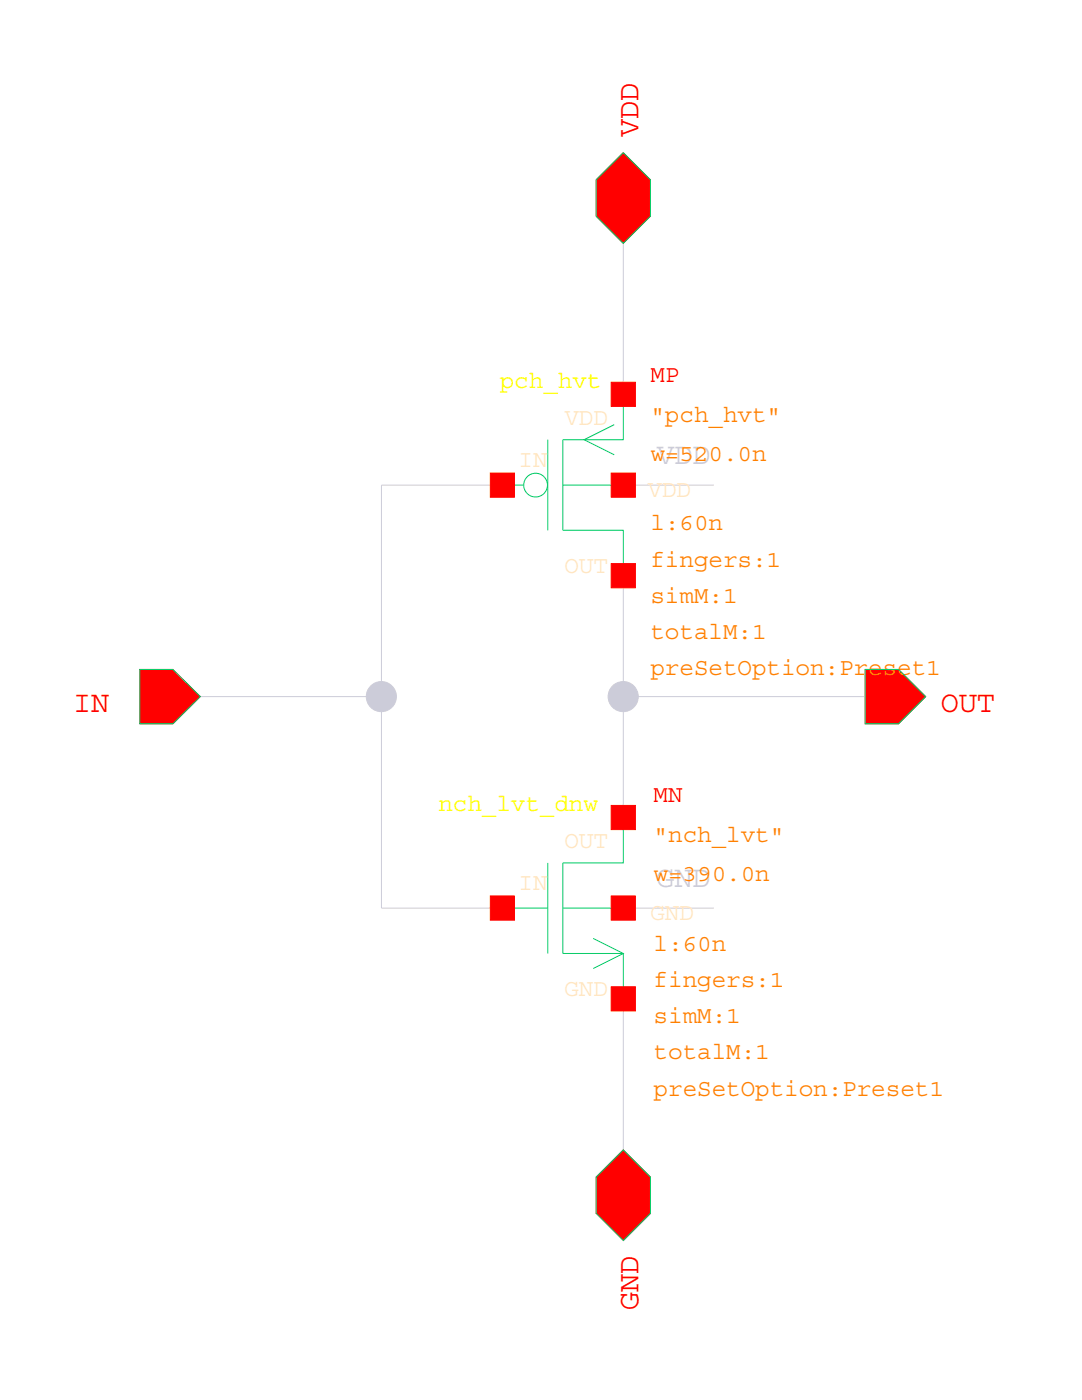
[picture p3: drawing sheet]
<svg xmlns="http://www.w3.org/2000/svg" width="216mm" height="279mm" viewBox="0 0 216 279" stroke-linecap="round" stroke-linejoin="round" font-family="sans-serif">
<g fill="none" stroke="#0c6" stroke-width=".2">
<path d="M124.4 30.5l5.4 5.4v7.2l-5.4 5.5-5.4-5.5v-7.2zM124.4 78.7v9.1h-12.1v18h12.1v9.1M100.2 96.8h4.3M109.3 87.8v18M112.3 96.8h12.1M122.6 84.8l-6.1 3 6.1 3M27.9 133.6h6.6l5.5 5.4-5.5 5.4h-6.6zM172.6 133.6h6.7l5.4 5.4-5.4 5.4h-6.7zM109.3 172.2v18.1M124.4 163.2v9h-12.1v18.1h12.1v9M100.2 181.2h9.1M112.3 181.2h12.1"/>
<path d="M118.4 187.3l6 3-6 3M119 234.9l5.4-5.4 5.4 5.4v7.2l-5.4 5.5-5.4-5.5z"/>
<circle cx="106.9" cy="96.8" r="2.37"/>
</g>
<path d="M124.4 48.6v30.1M100.2 96.8h-24.1v42.2h-36.1M124.4 96.8h18.1M124.4 114.9v48.3M76.1 139v42.2h24.1M124.4 139h48.2M124.4 181.2h18.1M124.4 199.3v30.2" fill="none" stroke="#ccccd9" stroke-width=".2"/>
<g fill="#ccccd9" stroke="#ccccd9" stroke-width=".2">
<circle cx="76.1" cy="139" r="3"/>
<circle cx="124.4" cy="139" r="3"/>
</g>
<g fill="#f00" stroke="#f00" stroke-width=".2">
<path d="M27.9 133.6h6.6l5.5 5.4-5.5 5.4h-6.6z"/>
<path d="M124.4 30.5l5.4 5.4v7.2l-5.4 5.5-5.4-5.5v-7.2z"/>
<path d="M124.4 229.5l5.4 5.4v7.2l-5.4 5.5-5.4-5.5v-7.2z"/>
<path d="M97.8 94.4h4.9v4.8h-4.9z"/>
<path d="M122 112.5h4.8v4.8h-4.8z"/>
<path d="M122 94.4h4.8v4.8h-4.8z"/>
<path d="M122 76.3h4.8v4.8h-4.8z"/>
<path d="M97.8 178.8h4.9v4.8h-4.9z"/>
<path d="M122 160.7h4.8v4.9h-4.8z"/>
<path d="M122 178.8h4.8v4.8h-4.8z"/>
<path d="M122 196.9h4.8v4.9h-4.8z"/>
<path d="M172.6 133.6h6.7l5.4 5.4-5.4 5.4h-6.7z"/>
</g>
<g font-size="6" fill="#f00">
<text x="127.4" y="27.4" transform="rotate(-90 127.4 27.4)">VDD</text>
<text x="14.6" y="142">IN</text>
<text x="187.7" y="142">OUT</text>
<text x="127.4" y="261.5" transform="rotate(-90 127.4 261.5)">GND</text>
</g>
<g font-size="6" fill="#ccccd9">
<text x="131" y="92.6">VDD</text>
<text x="131" y="177">GND</text>
</g>
<g font-size="4.8" fill="#ff0">
<text x="99.7" y="77.5">pch_hvt</text>
<text x="87.5" y="161.9">nch_lvt_dnw</text>
</g>
<g font-size="4.8" fill="#f00">
<text x="129.8" y="76.3">MP</text>
<text x="130.4" y="160.1">MN</text>
</g>
<g font-size="4.8" fill="#ffe6bf">
<text x="112.6" y="84.8">VDD</text>
<text x="103.5" y="93.2">IN</text>
<text x="129.2" y="99.2">VDD</text>
<text x="112.6" y="114.3">OUT</text>
<text x="112.6" y="169.2">OUT</text>
<text x="103.5" y="177.6">IN</text>
<text x="129.8" y="183.6">GND</text>
<text x="112.6" y="198.7">GND</text>
</g>
<g font-size="4.8" fill="#ff8000">
<text x="129.8" y="84.2">&quot;pch_hvt&quot;</text>
<text x="129.8" y="92">w=520.0n</text>
<text x="129.8" y="105.8">l:60n</text>
<text x="129.8" y="113.1">fingers:1</text>
<text x="129.8" y="120.3">simM:1</text>
<text x="129.8" y="127.6">totalM:1</text>
<text x="129.8" y="134.8">preSetOption:Preset1</text>
<text x="130.4" y="168">&quot;nch_lvt&quot;</text>
<text x="130.4" y="175.8">w=390.0n</text>
<text x="130.4" y="189.7">l:60n</text>
<text x="130.4" y="196.9">fingers:1</text>
<text x="130.4" y="204.2">simM:1</text>
<text x="130.4" y="211.4">totalM:1</text>
<text x="130.4" y="218.7">preSetOption:Preset1</text>
</g>
</svg>
